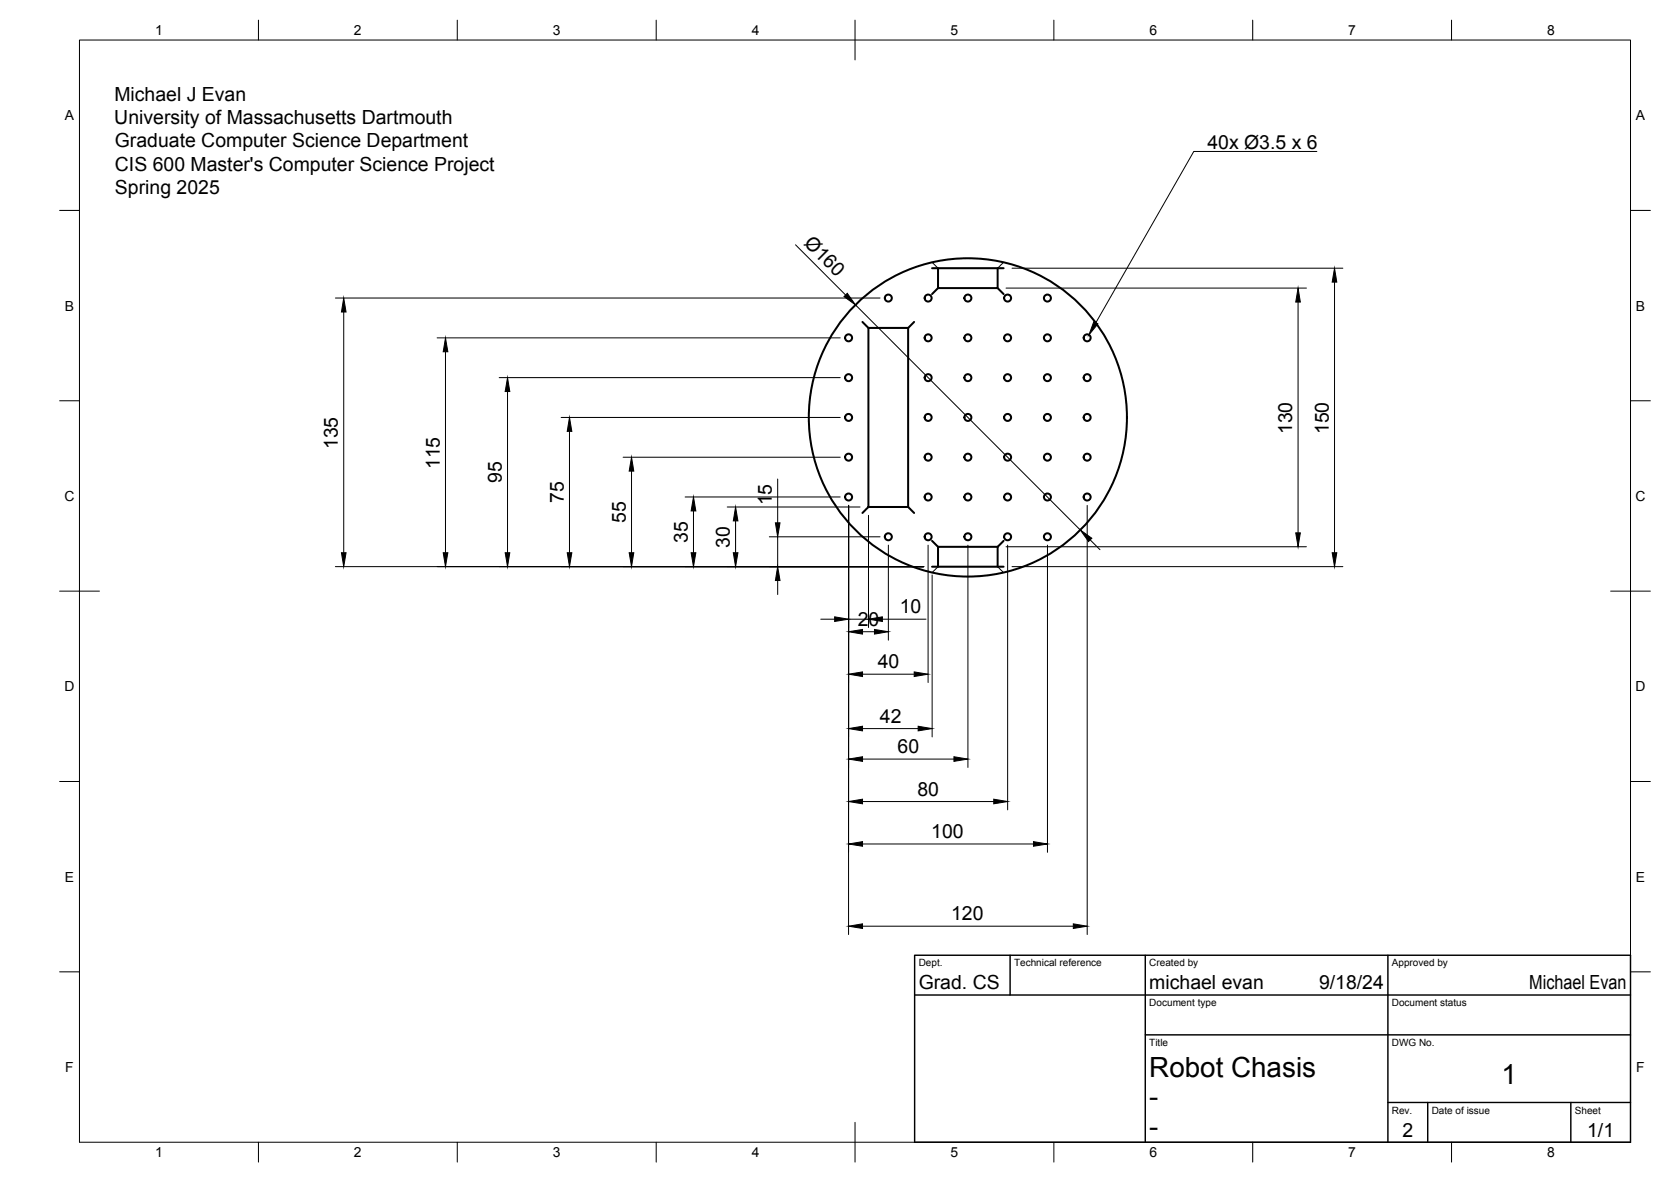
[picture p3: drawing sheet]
<svg xmlns="http://www.w3.org/2000/svg" width="420mm" height="297mm" viewBox="0 0 420 297" stroke-linecap="round" stroke-linejoin="round" font-family="sans-serif">
<g fill="none" stroke="#000" stroke-width=".51">
<path d="M234.4 67.4h17.9M235.9 72.4l-1.5 1.5M235.9 67.4v5h14.9v-5M250.8 72.4l1.5 1.5M216.9 80.9l1.5 1.5M218.4 82.4h9.9v45h-9.9zM229.8 80.9l-1.5 1.5M218.4 127.4l-1.5 1.5M228.3 127.4l1.5 1.5M234.4 135.9l1.5 1.5M250.8 137.4h-14.9v5M250.8 137.4v5"/>
<path d="M252.3 135.9l-1.5 1.5M234.4 142.4h17.9"/>
<circle cx="223.4" cy="74.9" r=".88"/>
<circle cx="233.4" cy="74.9" r=".88"/>
<circle cx="243.4" cy="74.9" r=".88"/>
<circle cx="253.4" cy="74.9" r=".88"/>
<circle cx="263.4" cy="74.9" r=".88"/>
<circle cx="213.4" cy="94.9" r=".88"/>
<circle cx="213.4" cy="84.9" r=".88"/>
<circle cx="233.4" cy="94.9" r=".88"/>
<circle cx="233.4" cy="84.9" r=".88"/>
<circle cx="243.4" cy="84.9" r=".88"/>
<circle cx="243.4" cy="94.9" r=".88"/>
<circle cx="253.4" cy="84.9" r=".88"/>
<circle cx="253.4" cy="94.9" r=".88"/>
<circle cx="263.4" cy="94.9" r=".88"/>
<circle cx="263.4" cy="84.9" r=".88"/>
<circle cx="273.4" cy="84.9" r=".88"/>
<circle cx="273.4" cy="94.9" r=".88"/>
<circle cx="213.4" cy="114.9" r=".88"/>
<circle cx="213.4" cy="104.9" r=".88"/>
<circle cx="233.4" cy="104.9" r=".88"/>
<circle cx="233.4" cy="114.9" r=".88"/>
<circle cx="243.4" cy="104.9" r="40"/>
<circle cx="243.4" cy="114.9" r=".88"/>
<circle cx="243.4" cy="104.9" r=".88"/>
<circle cx="253.4" cy="104.9" r=".88"/>
<circle cx="253.4" cy="114.9" r=".88"/>
<circle cx="263.4" cy="114.9" r=".88"/>
<circle cx="263.4" cy="104.9" r=".88"/>
<circle cx="273.4" cy="104.9" r=".88"/>
<circle cx="273.4" cy="114.9" r=".88"/>
<circle cx="213.4" cy="124.9" r=".88"/>
<circle cx="223.4" cy="134.9" r=".88"/>
<circle cx="233.4" cy="134.9" r=".88"/>
<circle cx="233.4" cy="124.9" r=".88"/>
<circle cx="243.4" cy="124.9" r=".88"/>
<circle cx="243.4" cy="134.9" r=".88"/>
<circle cx="253.4" cy="124.9" r=".88"/>
<circle cx="253.4" cy="134.9" r=".88"/>
<circle cx="263.4" cy="134.9" r=".88"/>
<circle cx="263.4" cy="124.9" r=".88"/>
<circle cx="273.4" cy="124.9" r=".88"/>
</g>
<g fill="none" stroke="#000" stroke-width=".25">
<path d="M20 10.1h390v276.9h-390zM65 5.1v5M115 5.1v5M165 5.1v5M215 5.1v10M265 5.1v5M315 5.1v5M365 5.1v5M331.1 38.1h-30.9l-24.7 43M15 52.9h5M410 52.9h5M84.3 74.9h137"/>
<path d="M86.4 78.4v60.5M200 61.5l12.6 12.6M215.1 76.6l56.5 56.6M234.4 65.9l1.5 1.5M252.3 65.9l-1.5 1.5M253 72.4h75.5M254.5 67.4h83.2M326.4 75.9v58M335.6 70.9v68M109.9 84.9h101.4M112 88.4v50.5M125.5 94.9h85.8"/>
<path d="M127.6 98.4v40.5M15 100.7h5M141.1 104.9h70.2M143.2 108.4v30.5M156.7 114.9h54.6M158.8 118.4v20.5M410 100.7h5M172.3 124.9h39M174.4 128.4v10.5M182.9 127.4h33.4M185 130.9v8M193.4 134.9h27.9"/>
<path d="M195.5 120.4v11M195.5 134.9v7.5M213.4 127v107.9M218.4 129.5v28.2M223.4 137v23.9M233.4 137v34.5M243.4 137v55.9M253 137.4h75.5M253.4 137v66.5M263.4 137v77.2M273.4 127v107.9M274.1 135.7l2.5 2.4"/>
<path d="M15 148.6h10M84.3 142.4h148M195.5 145.9v3.5M206.4 155.6h3.5M213.4 155.6h5M216.9 158.8h3M221.9 155.6h10.9M234.4 144.5v40.7M235.9 142.4l-1.5 1.5M250.8 142.4l1.5 1.5M254.5 142.4h83.2M405 148.6h10"/>
<path d="M216.9 169.4h13M15 196.4h5M216.9 190.8h23M216.9 183.1h14M410 196.4h5M216.9 212.1h43M216.9 201.4h33M216.9 232.8h53M15 244.2h5M410 244.2h5M65 287v5M115 287v5"/>
<path d="M165 287v5M215 282.1v9.9M265 287v5M315 287v5M365 287v5"/>
</g>
<path d="M230 240.1h180v46.9h-180zM230 250h180M254 240.1v9.9M288 240.1v46.9M349 240.1v46.9M288 260.1h122M349 277.1h61M359 277.1v9.9M395 277.1v9.9" fill="none" stroke="#000" stroke-width=".36"/>
<g fill="#000" stroke="#000" stroke-width=".25">
<path d="M86.4 74.9l.6 3.5h-1.1zM212.2 74.5l.8-.8 2.1 2.9zM326.4 72.4l.6 3.5h-1.2zM335.6 67.4l.5 3.5h-1.1zM112 84.9l.6 3.5h-1.2zM127.6 94.9l.6 3.5h-1.2zM275 80.8l1.1 .6-2.3 2.7zM143.2 104.9l.6 3.5h-1.2zM158.8 114.9l.6 3.5h-1.2zM85.9 138.9h1.1l-.6 3.5zM111.4 138.9h1.2l-.6 3.5zM127 138.9h1.2l-.6 3.5z"/>
<path d="M142.6 138.9h1.2l-.6 3.5zM158.2 138.9h1.2l-.6 3.5zM173.8 138.9h1.2l-.6 3.5zM174.4 124.9l.6 3.5h-1.2zM184.4 138.9h1.1l-.5 3.5zM185 127.4l.5 3.5h-1.1zM195 131.4h1.1l-.6 3.5zM271.6 133.2l2.9 2.1-.8 .8zM325.8 133.9h1.2l-.6 3.5zM335 138.9h1.1l-.5 3.5zM195.5 142.4l.6 3.5h-1.1zM209.9 155l3.5 .6-3.5 .6z"/>
<path d="M213.4 158.8l3.5-.6v1.1zM219.9 158.2l3.5 .6-3.5 .5zM218.4 155.6l3.5-.6v1.2zM213.4 169.4l3.5-.5v1.1zM229.9 168.9l3.5 .5-3.5 .6zM213.4 190.8l3.5-.6v1.1zM213.4 183.1l3.5-.6v1.2zM230.9 182.5l3.5 .6-3.5 .6zM239.9 190.2l3.5 .6-3.5 .5zM213.4 212.1l3.5-.6v1.2zM213.4 201.4l3.5-.6v1.2zM249.9 200.8l3.5 .6-3.5 .6z"/>
<path d="M259.9 211.5l3.5 .6-3.5 .6zM213.4 232.8l3.5-.6v1.1zM269.9 232.2l3.5 .6-3.5 .5z"/>
</g>
<g font-size="7">
<text x="289" y="270.6">Robot Chasis</text>
<text x="377.5" y="272.3">1</text>
<text x="289" y="278.1">-</text>
<text x="289" y="285.5">-</text>
</g>
<g font-size="4.9">
<text x="28.8" y="25.3">Michael J Evan</text>
<text x="28.7" y="31.2">University of Massachusetts Dartmouth</text>
<text x="28.9" y="37">Graduate Computer Science Department</text>
<text x="303.6" y="37.4">40x Ø3.5 x 6</text>
<text x="28.9" y="43">CIS 600 Master's Computer Science Project</text>
<text x="28.9" y="48.8">Spring 2025</text>
<text x="202" y="61.3" transform="rotate(45 202 61.3)">Ø160</text>
<text x="85" y="112.9" transform="rotate(-90 85 112.9)">135</text>
<text x="324.9" y="109.1" transform="rotate(-90 324.9 109.1)">130</text>
<text x="334.1" y="109.1" transform="rotate(-90 334.1 109.1)">150</text>
<text x="110.6" y="117.9" transform="rotate(-90 110.6 117.9)">115</text>
<text x="126.2" y="121.4" transform="rotate(-90 126.2 121.4)">95</text>
<text x="141.7" y="126.4" transform="rotate(-90 141.7 126.4)">75</text>
<text x="157.3" y="131.4" transform="rotate(-90 157.3 131.4)">55</text>
<text x="194.1" y="127" transform="rotate(-90 194.1 127)">15</text>
<text x="172.9" y="136.4" transform="rotate(-90 172.9 136.4)">35</text>
<text x="183.5" y="137.6" transform="rotate(-90 183.5 137.6)">30</text>
<text x="226.2" y="154.1">10</text>
<text x="215.7" y="157.3">20</text>
<text x="220.7" y="168">40</text>
<text x="221.3" y="181.7">42</text>
<text x="225.7" y="189.3">60</text>
<text x="230.7" y="200">80</text>
<text x="234.1" y="210.6">100</text>
<text x="239.1" y="231.3">120</text>
<text x="231" y="248.5">Grad. CS</text>
<text x="289" y="248.5">michael evan</text>
<text x="331.7" y="248.5">9/18/24</text>
<text x="384.5" y="248.5">Michael Evan</text>
<text x="352.6" y="285.7">2</text>
<text x="399.1" y="285.7">1/1</text>
</g>
<g font-size="3.5">
<text x="39" y="8.8">1</text>
<text x="89" y="8.8">2</text>
<text x="139" y="8.8">3</text>
<text x="189" y="8.8">4</text>
<text x="239" y="8.8">5</text>
<text x="289" y="8.8">6</text>
<text x="339" y="8.8">7</text>
<text x="389" y="8.8">8</text>
<text x="16.3" y="30.2">A</text>
<text x="411.3" y="30.2">A</text>
<text x="16.3" y="78">B</text>
<text x="411.3" y="78">B</text>
<text x="16.2" y="125.9">C</text>
<text x="411.2" y="125.9">C</text>
<text x="16.2" y="173.7">D</text>
<text x="411.2" y="173.7">D</text>
<text x="16.3" y="221.6">E</text>
<text x="411.3" y="221.6">E</text>
<text x="16.4" y="269.4">F</text>
<text x="411.4" y="269.4">F</text>
<text x="39" y="290.8">1</text>
<text x="89" y="290.8">2</text>
<text x="139" y="290.8">3</text>
<text x="189" y="290.8">4</text>
<text x="239" y="290.8">5</text>
<text x="289" y="290.8">6</text>
<text x="339" y="290.8">7</text>
<text x="389" y="290.8">8</text>
</g>
<g font-size="2.5">
<text x="231" y="242.9">Dept.</text>
<text x="255" y="242.9">Technical reference</text>
<text x="289" y="242.9">Created by</text>
<text x="350" y="242.9">Approved by</text>
<text x="289" y="252.8">Document type</text>
<text x="350" y="252.8">Document status</text>
<text x="289" y="262.9">Title</text>
<text x="350" y="262.9">DWG No.</text>
<text x="350" y="279.9">Rev.</text>
<text x="360" y="279.9">Date of issue</text>
<text x="396" y="279.9">Sheet</text>
</g>
</svg>
